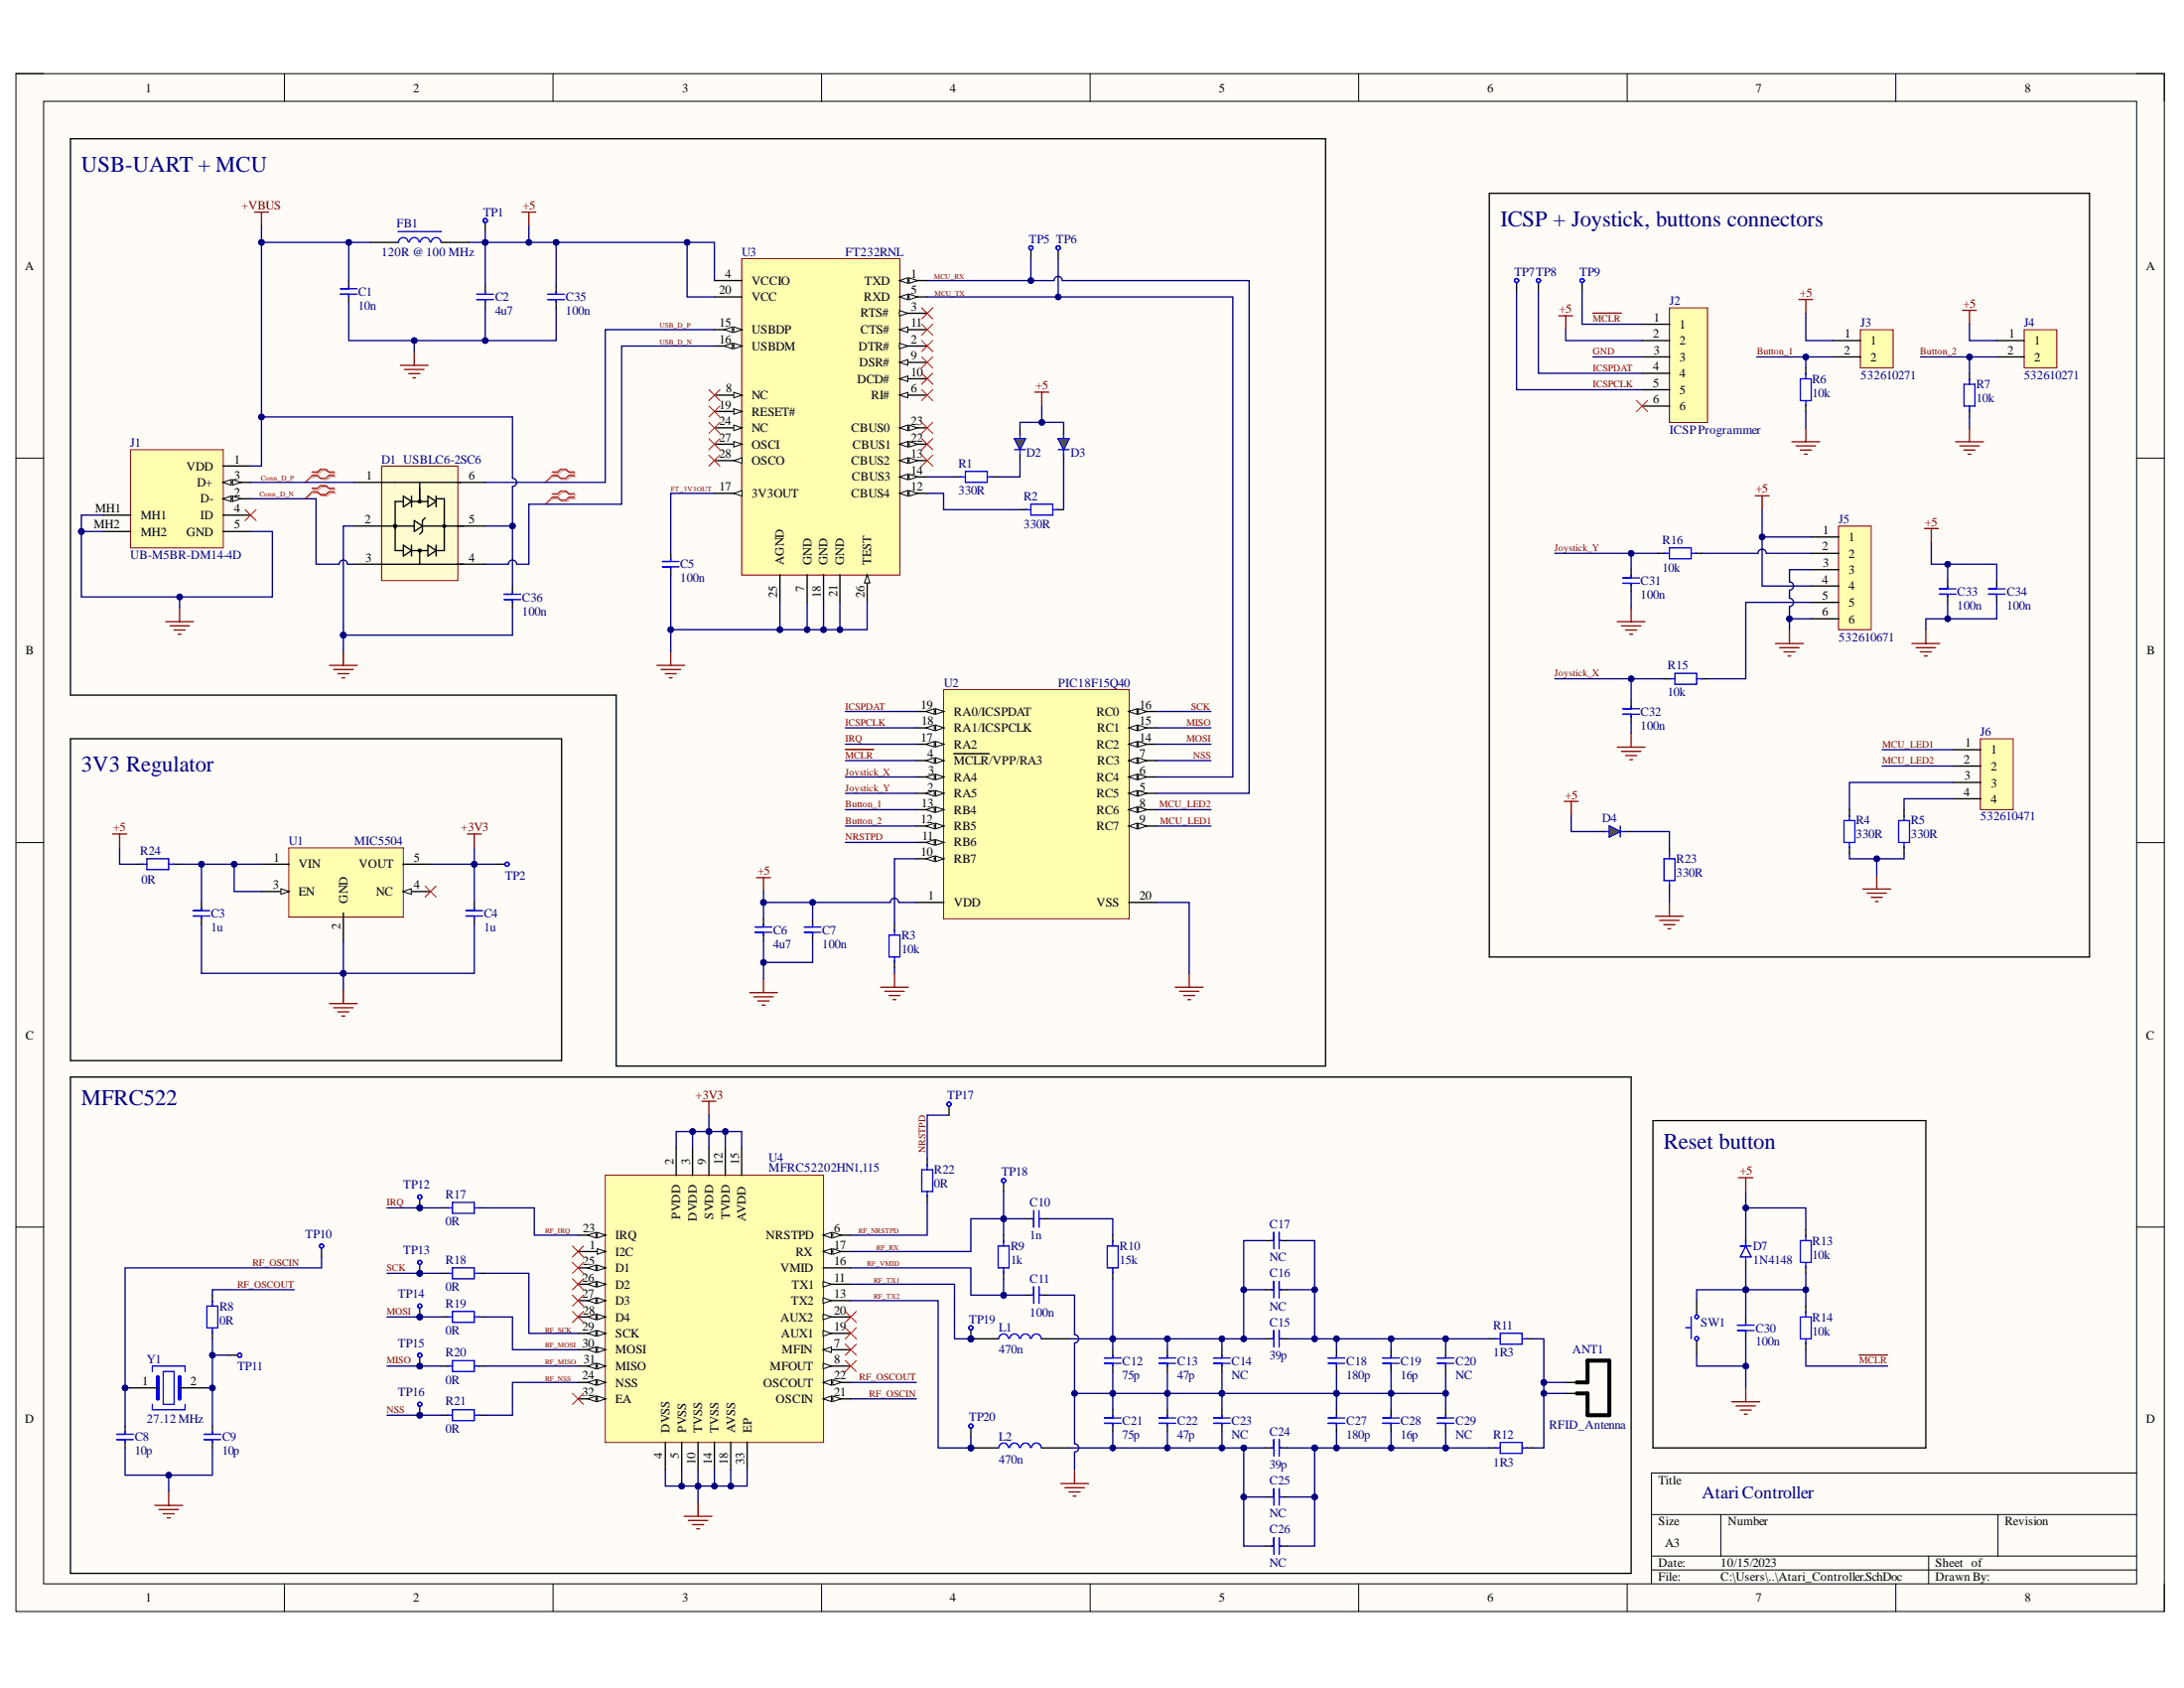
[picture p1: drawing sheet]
# Altium project Atari_Controller.PrjPcb
1 sheet, 99 parts. Net scope: global (net labels, ports and power ports of the same name join across sheets).
Board file: Atari_Controller.PcbDoc

## Sheet Atari_Controller.SchDoc
size A3; SheetNumber: 1; SheetTotal: 1

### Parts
ANT1  RFID_Antenna  [RFID_Antenna]
C1  10n  [CAP_0603]
C2  4u7  [CAP_0603]
C3  1u  [CAP_0603]
C4  1u  [CAP_0603]
C5  100n  [CAP_0603]
C6  4u7  [CAP_0603]
C7  100n  [CAP_0603]
C8  10p  [CAP_0603]
C9  10p  [CAP_0603]
C10  1n  [CAP_0603]
C11  100n  [CAP_0603]
C12  75p  [CAP_0603]
C13  47p  [CAP_0603]
C14  NC  [CAP_0603]
C15  39p  [CAP_0603]
C16  NC  [CAP_0603]
C17  NC  [CAP_0603]
C18  180p  [CAP_0603]
C19  16p  [CAP_0603]
C20  NC  [CAP_0603]
C21  75p  [CAP_0603]
C22  47p  [CAP_0603]
C23  NC  [CAP_0603]
C24  39p  [CAP_0603]
C25  NC  [CAP_0603]
C26  NC  [CAP_0603]
C27  180p  [CAP_0603]
C28  16p  [CAP_0603]
C29  NC  [CAP_0603]
C30  100n  [CAP_0603]
C31  100n  [CAP_0603]
C32  100n  [CAP_0603]
C33  100n  [CAP_0603]
C34  100n  [CAP_0603]
C35  100n  [CAP_0603]
C36  100n  [CAP_0603]
D1  USBLC6-2SC6  [SOT-666]
D2  SMD-GREEN  [LED_0603]  (value not drawn)
D3  SMD-GREEN  [LED_0603]  (value not drawn)
D4  SMD-RED  [LED_0603]  (value not drawn)
D7  1N4148  [1N4148]
FB1  120R @ 100 MHz  [Ferrite_Bead_0603]
J1  UB-M5BR-DM14-4D  [USB-B-MINI]
J2  ICSP Programmer  [6_pin_2.54]
J3  532610271  [Molex_Picoblade_2pin]
J4  532610271  [Molex_Picoblade_2pin]
J5  532610671  [Molex_Picoblade_6pin]
J6  532610471  [MOLEX_PICOBLADE_4Pin]
L1  470n  [IND_0603]
L2  470n  [IND_0603]
R1  330R  [RES_0603]
R2  330R  [RES_0603]
R3  10k  [RES_0603]
R4  330R  [RES_0603]
R5  330R  [RES_0603]
R6  10k  [RES_0603]
R7  10k  [RES_0603]
R8  0R  [RES_0603]
R9  1k  [RES_0603]
R10  15k  [RES_0603]
R11  1R3  [RES_0603]
R12  1R3  [RES_0603]
R13  10k  [RES_0603]
R14  10k  [RES_0603]
R15  10k  [RES_0603]
R16  10k  [RES_0603]
R17  0R  [RES_0603]
R18  0R  [RES_0603]
R19  0R  [RES_0603]
R20  0R  [RES_0603]
R21  0R  [RES_0603]
R22  0R  [RES_0603]
R23  330R  [RES_0603]
R24  0R  [RES_0603]
SW1  SPST_Switch  [Tactile_Switch_4.5x4.5]  (value not drawn)
TP1  TestPoint  [Pad_2.5mm]  (value not drawn)
TP2  TestPoint  [Pad_2.5mm]  (value not drawn)
TP5  TestPoint  [Pad_2.5mm]  (value not drawn)
TP6  TestPoint  [Pad_2.5mm]  (value not drawn)
TP7  TestPoint  [Pad_2.5mm]  (value not drawn)
TP8  TestPoint  [Pad_2.5mm]  (value not drawn)
TP9  TestPoint  [Pad_2.5mm]  (value not drawn)
TP10  TestPoint  [Pad_2.5mm]  (value not drawn)
TP11  TestPoint  [Pad_2.5mm]  (value not drawn)
TP12  TestPoint  [Pad_2.5mm]  (value not drawn)
TP13  TestPoint  [Pad_2.5mm]  (value not drawn)
TP14  TestPoint  [Pad_2.5mm]  (value not drawn)
TP15  TestPoint  [Pad_2.5mm]  (value not drawn)
TP16  TestPoint  [Pad_2.5mm]  (value not drawn)
TP17  TestPoint  [Pad_2.5mm]  (value not drawn)
TP18  TestPoint  [Pad_2.5mm]  (value not drawn)
TP19  TestPoint  [Pad_2.5mm]  (value not drawn)
TP20  TestPoint  [Pad_2.5mm]  (value not drawn)
U1  MIC5504  [SOT-23-5]
U2  PIC18F15Q40  [SOP20]
U3  FT232RNL  [SOP65P780X200-28N]
U4  MFRC52202HN1,115  [PQFN50P500X500X100_HS-33N]
Y1  27.12 MHz  [CrystalOscillator]

### Blocks framed on the sheet
USB-UART + MCU: C1 C2 C5-C7 C35 C36 D1-D3 FB1 J1 R1-R3 TP1 TP5 TP6 U2 U3
ICSP + Joystick, buttons connectors: C31-C34 D4 J2-J6 R4-R7 R15 R16 R23 TP7-TP9
3V3 Regulator: C3 C4 R24 TP2 U1
MFRC522: ANT1 C8-C29 L1 L2 R8-R12 R17-R22 TP10-TP20 U4 Y1
Reset button: C30 D7 R13 R14 SW1

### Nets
+3V3: C4.2 TP2.1 U1.5(VOUT) U4.2(PVDD) U4.3(DVDD) U4.9(SVDD) U4.12(TVDD) U4.15(AVDD)
+5: C2.2 C6.2 C7.2 C33.2 C34.2 C35.2 D2.2 D3.2 D4.2 D7.1 FB1.2 J2.2 J3.1 J4.1 J5.1 J5.4 R13.2 R24.1 TP1.1 U2.1(VDD) U3.4(VCCIO) U3.20(VCC)
+VBUS: C1.2 C36.2 D1.5(VBUS) FB1.1 J1.1(VDD)
GND: C1.1 C2.1 C3.1 C4.1 C5.1 C6.1 C7.1 C8.1 C9.1 C11.2 C12.1 C13.1 C14.1 C18.1 C19.1 C20.1 C21.2 C22.2 C23.2 C27.2 C28.2 C29.2 C30.1 C31.1 C32.1 C33.1 C34.1 C35.1 C36.1 D1.2(GND) J1.5(GND) J1.MH1 J1.MH2 J2.3 J5.3 J5.6 R3.1 R4.1 R5.1 R6.1 R7.1 R23.1 SW1.1 U1.2(GND) U2.20(VSS) U3.7(GND) U3.18(GND) U3.21(GND) U3.25(AGND) U3.26(TEST) U4.4(DVSS) U4.5(PVSS) U4.10(TVSS) U4.14(TVSS) U4.18(AVSS) U4.33(EP)
Button_1: J3.2 R6.2 U2.13(RB4)
Button_2: J4.2 R7.2 U2.12(RB5)
Conn_D_N: D1.3(I/O_2) J1.2(D-)
Conn_D_P: D1.1(I/O_1) J1.3(D+)
FT_3V3OUT: C5.2 U3.17(3V3OUT)
ICSPCLK: J2.5 TP7.1 U2.18(RA1/ICSPCLK)
ICSPDAT: J2.4 TP8.1 U2.19(RA0/ICSPDAT)
IRQ: R17.1 TP12.1 U2.17(RA2)
Joystick_X: C32.2 R15.1 U2.3(RA4)
Joystick_Y: C31.2 R16.1 U2.2(RA5)
~{MCLR}: J2.1 R14.1 TP9.1 U2.4(~{MCLR}/VPP/RA3)
MCU_LED1: J6.1 U2.9(RC7)
MCU_LED2: J6.2 U2.8(RC6)
MCU_RX: TP5.1 U2.5(RC5) U3.1(TXD)
MCU_TX: TP6.1 U2.6(RC4) U3.5(RXD)
MISO: R20.1 TP15.1 U2.15(RC1)
MOSI: R19.1 TP14.1 U2.14(RC2)
NRSTPD: R22.2 TP17.1 U2.11(RB6)
NSS: R21.1 TP16.1 U2.7(RC3)
RF_IRQ: R17.2 U4.23(IRQ)
RF_MISO: R20.2 U4.31(MISO)
RF_MOSI: R19.2 U4.30(MOSI)
RF_NRSTPD: R22.1 U4.6(NRSTPD)
RF_NSS: R21.2 U4.24(NSS)
RF_OSCIN: C8.2 TP10.1 U4.21(OSCIN) Y1.1
RF_OSCOUT: R8.2 U4.22(OSCOUT)
RF_RX: C10.2 R9.2 TP18.1 U4.17(RX)
RF_SCK: R18.2 U4.29(SCK)
RF_TX1: L1.1 TP19.1 U4.11(TX1)
RF_TX2: L2.1 TP20.1 U4.13(TX2)
RF_VMID: C11.1 R9.1 U4.16(VMID)
SCK: R18.1 TP13.1 U2.16(RC0)
USB_D_N: D1.4(I/O_3) U3.16(USBDM)
USB_D_P: D1.6(I/O_4) U3.15(USBDP)
NetANT1_1: ANT1.1 ANT1.2 R11.1 R12.2
NetC3_2: C3.2 R24.2 U1.1(VIN) U1.3(EN)
NetC9_2: C9.2 R8.1 TP11.1 Y1.2
NetC10_1: C10.1 R10.2
NetC12_2: C12.2 C13.2 C14.2 C15.1 C16.1 C17.1 L1.2 R10.1
NetC15_2: C15.2 C16.2 C17.2 C18.2 C19.2 C20.2 R11.2
NetC21_1: C21.1 C22.1 C23.1 C24.1 C25.1 C26.1 L2.2
NetC24_2: C24.2 C25.2 C26.2 C27.1 C28.1 C29.1 R12.1
NetC30_2: C30.2 D7.2 R13.1 R14.2 SW1.2
NetD2_1: D2.1 R1.2
NetD3_1: D3.1 R2.2
NetD4_1: D4.1 R23.2
NetJ5_2: J5.2 R16.2
NetJ5_5: J5.5 R15.2
NetJ6_3: J6.3 R4.2
NetJ6_4: J6.4 R5.2
NetR1_1: R1.1 U3.14(CBUS3)
NetR2_1: R2.1 U3.12(CBUS4)
NetR3_2: R3.2 U2.10(RB7)

Not connected (* = marked no-connect by the designer): J1 4(ID)*; J2 6*; U1 4(NC)*; U3 2(DTR#)* 3(RTS#)* 6(RI#)* 8(NC)* 9(DSR#)* 10(DCD#)* 11(CTS#)* 13(CBUS2)* 19(RESET#)* 22(CBUS1)* 23(CBUS0)* 24(NC)* 27(OSCI)* 28(OSCO)*; U4 1(I2C)* 7(MFIN)* 8(MFOUT)* 19(AUX1)* 20(AUX2)* 25(D1)* 26(D2)* 27(D3)* 28(D4)* 32(EA)*

### Layout directives
differential pair: Conn_D_N, Conn_D_P, USB_D_N, USB_D_P

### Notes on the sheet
- Atari Controller
